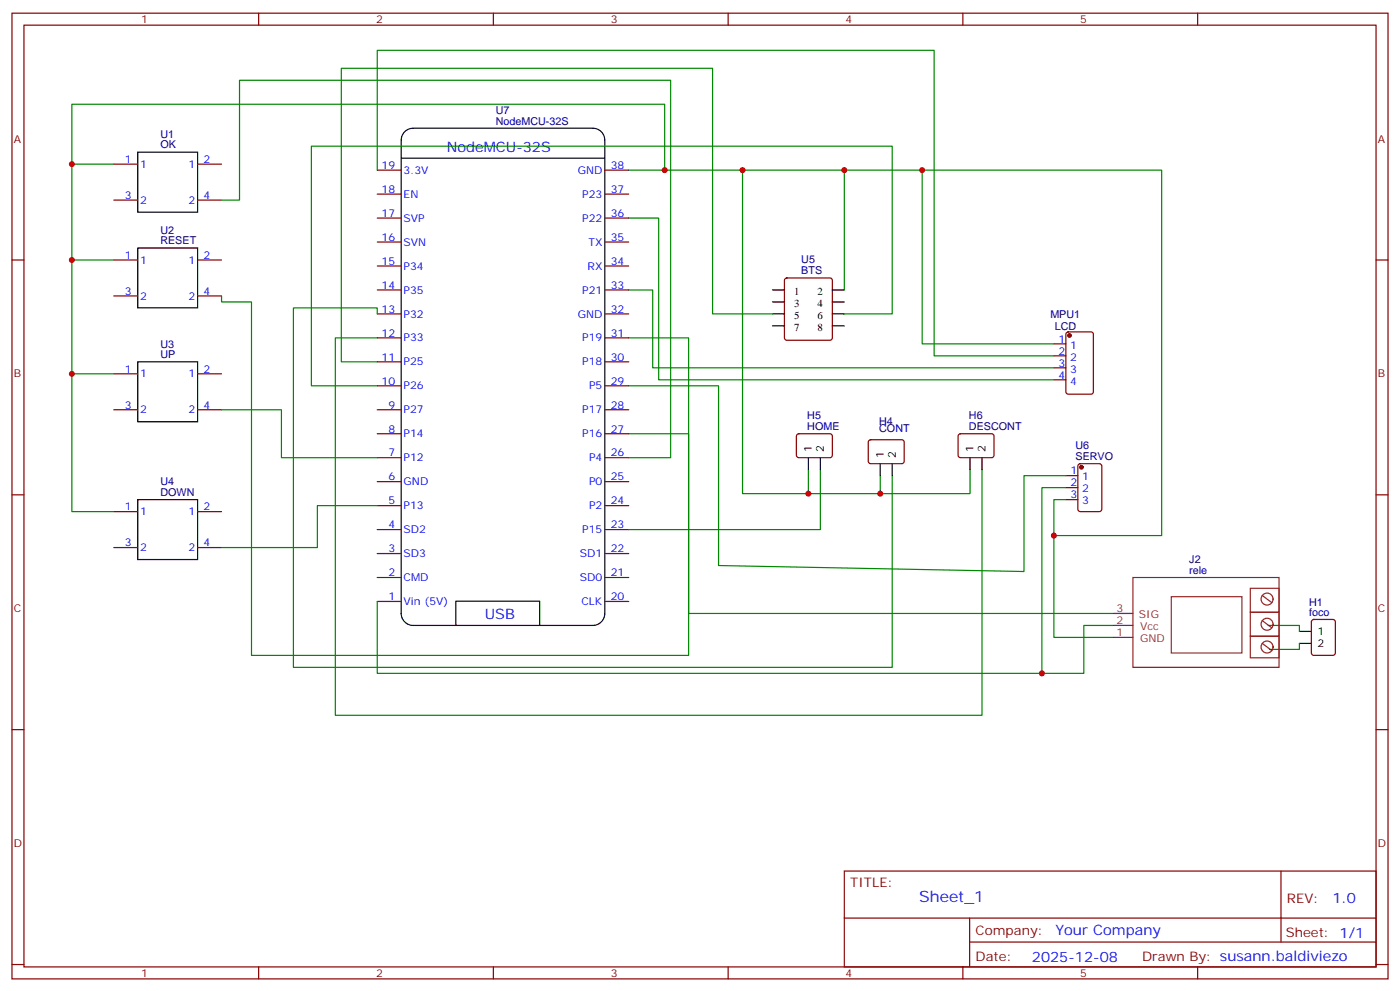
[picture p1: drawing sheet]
<svg xmlns="http://www.w3.org/2000/svg" width="412mm" height="292mm" viewBox="0 0 412 292" stroke-linecap="round" stroke-linejoin="round" font-family="sans-serif">
<g fill="none" stroke="#870000" stroke-width=".35">
<path d="M3.5 3.9h405.4v284.3h-405.4zM7.1 7.4h398.2v277.3h-398.2zM76.2 3.9v3.5M145.3 3.9v3.5M214.5 3.9v3.5M283.6 3.9v3.5M352.8 3.9v3.5M33.5 58.9h7.1M33.5 48.3h7.1M58.2 58.9h7.1M58.2 48.3h7.1M111.1 50.1h7.1"/>
<path d="M111.1 57.1h7.1M178.2 50.1h7M178.2 57.1h7M3.5 76.6h3.6M33.5 76.6h7.1M58.2 76.6h7.1M111.1 78.3h7.1M111.1 64.2h7.1M111.1 71.3h7.1M178.2 78.3h7M178.2 64.2h7M178.2 71.3h7"/>
<path d="M405.3 76.6h3.6M33.5 87.1h7.1M58.2 87.1h7.1M111.1 85.4h7.1M111.1 92.4h7.1M111.1 99.5h7.1M178.2 85.4h7M178.2 92.4h7M178.2 99.5h7M231.3 82.1l.5-.3h12.7l.5 .3 .2 .4v17l-.3 .5-.4 .2h-12.7l-.5-.2-.2-.5v-17zM314.2 97.9l.5-.2h6.7l.6 .5 .1 17.2-.5 .6-6.9 .1-.7-.5v-17.2zM33.5 110.1h7.1"/>
<path d="M58.2 110.1h7.1M111.1 106.5h7.1M111.1 113.6h7.1M178.2 106.5h7M178.2 113.6h7M310.4 101.2h3.6M310.4 104.8h3.6M310.4 108.3h3.6M310.4 111.8h3.6M33.5 120.6h7.1M58.2 120.6h7.1M111.1 120.6h7.1"/>
<path d="M111.1 127.7h7.1M111.1 134.8h7.1M178.2 120.6h7M178.2 127.7h7M178.2 134.8h7M234.8 127.9l.5-.2 9.4 .1 .5 .6-.1 5.9-.6 .5-9.5-.1-.4-.6v-5.7zM256 129.7l.5-.2h9.4l.4 .7v5.9l-.7 .4h-9.4l-.4-.7v-5.6zM282.5 127.9l.4-.2 9.5 .1 .4 .6-.1 5.9-.6 .5-9.4-.1-.5-.6v-5.7zM317.7 136.7l.5-.2h5.6l.7 .5 .1 12.9-.5 .7h-5.9l-.6-.4-.1-13zM3.5 145.7h3.6M33.5 150.6h7.1M58.2 150.6h7.1"/>
<path d="M111.1 141.8h7.1M111.1 148.9h7.1M111.1 155.9h7.1M178.2 141.8h7M178.2 148.9h7M178.2 155.9h7M314 140.1h3.5M314 143.6h3.5M314 147.1h3.5M405.3 145.7h3.6M33.5 161.2h7.1M58.2 161.2h7.1"/>
<path d="M111.1 163h7.1M111.1 170h7.1M111.1 177.1h7.1M178.2 163h7M178.2 170h7M178.2 177.1h7M386.5 182.6l.5-.2h5.6l.7 .4v9.5l-.4 .6-5.9 .1-.7-.5v-9.4zM3.5 214.8h3.6M405.3 214.8h3.6M248.7 256.5h156.6v28.2h-156.6zM377.3 256.5v20.9M248.7 270.3h156.5"/>
<path d="M285.6 277.4h119.6M285.6 270.3v14.1M3.5 284h3.6M76.2 284.7v3.5M145.3 284.7v3.5M214.5 284.7v3.5M283.6 284.7v3.5M352.8 284.7v3.5M405.3 284h3.6"/>
</g>
<g fill="none" stroke="#000" stroke-width=".35">
<path d="M119.2 38.8a3.5 3.5 0 0 1 2.5-1.1h52.9a3.5 3.5 0 0 1 3.6 3.6v139.3a3.5 3.5 0 0 1-3.6 3.5h-52.9a3.5 3.5 0 0 1-3.5-3.5v-139.3a3.5 3.5 0 0 1 1-2.5zM40.6 44.8h17.6v17.6h-17.6zM118.2 46.6h60M40.6 73h17.6v17.7h-17.6zM227.5 85.4h3.6M227.5 88.9h3.6M227.5 92.4h3.6M227.5 96h3.6M245.2 85.4h3.5M245.2 88.9h3.5M245.2 92.4h3.5M245.2 96h3.5"/>
<path d="M40.6 106.5h17.6v17.7h-17.6zM238.1 134.8v3.5M241.7 134.8v3.5M259.3 136.5v3.6M262.8 136.5v3.6M285.8 134.8v3.5M289.3 134.8v3.5M40.6 147.1h17.6v17.6h-17.6zM134.3 184v-7h24.7v7M382.8 189.4h3.5M382.8 185.9h3.5"/>
</g>
<g fill="none" stroke="#008700" stroke-width=".35">
<path d="M21.2 48.3v28.3h12.3M33.5 48.3h-12.3v-17.6h174.6v19.4h-10.6M65.3 58.9h5.3v-35.3h127v111.2h-12.4M111.1 50.1v-35.3h164.1v90h35.2M195.8 50.1h52.9v35.3M218.7 50.1v95.2h19.4M248.7 50.1h22.9v51.1h38.8M271.6 50.1h70.6v107.6h-31.8v-10.6h3.6M21.2 76.6v33.5h12.3M185.2 64.2h8.8v47.6h116.4M65.3 87.1v1.8h8.8v104.1h128.7v-65.3h-17.6M111.1 92.4v-1.7h-24.7v105.8h176.4v-56.4"/>
<path d="M111.1 99.5h-12.3v111.1h190.5v-72.3M185.2 85.4h7.1v22.9h118.1M185.2 99.5h17.6v81.1h125.3M227.5 92.4h-17.6v-72.3h-109.4v86.4h10.6M248.7 92.4h14.1v-49.4h-171.1v70.6h19.4M21.2 110.1v40.5h12.3M185.2 113.6h26.5v52.9l89.9 1.8v-28.2h12.4M65.3 120.6h17.6v14.2h28.2M238.1 138.3v7h21.2v-5.2M241.7 138.3v17.6h-56.5M285.8 138.3v7h-26.5M111.1 148.9h-17.6v12.3h-28.2"/>
<path d="M310.4 157.7v30h17.7M314 143.6h-7.1v54.7h-195.8v-21.2M328.1 184.1h-8.8v14.2h-12.4M373.6 184.1h9.2v1.8M382.8 189.4v1.8h-8.9"/>
</g>
<g fill="#870000" stroke="#870000" stroke-width=".35">
<circle cx="315" cy="98.8" r=".53"/>
<circle cx="318.6" cy="137.6" r=".53"/>
</g>
<path d="M333.7 170h43.1v26.5h-43.1zM345 175.7h20.8v16.6h-20.8z" fill="none" stroke="#822e2e" stroke-width=".35"/>
<g fill="none" stroke="#8c2424" stroke-width=".35">
<path d="M368.3 173.2h8.5v7.1h-8.5zM371.8 175.3l2.8 2.1M328.1 180.6h5.6M328.1 184.1h5.6M328.1 187.7h5.6M368.3 180.3h8.5v7h-8.5zM368.3 187.3h8.5v6.4h-8.5zM371.8 182.7l2.8 2.2M371.8 189.4l2.8 2.2"/>
<circle cx="373.2" cy="176.4" r="1.76"/>
<circle cx="373.2" cy="190.5" r="1.76"/>
<circle cx="373.2" cy="183.8" r="1.76"/>
</g>
<g fill="#c00">
<circle cx="21.2" cy="48.3" r=".88"/>
<circle cx="21.2" cy="76.6" r=".88"/>
<circle cx="21.2" cy="110.1" r=".88"/>
<circle cx="195.8" cy="50.1" r=".88"/>
<circle cx="259.3" cy="145.3" r=".88"/>
<circle cx="218.7" cy="50.1" r=".88"/>
<circle cx="238.1" cy="145.3" r=".88"/>
<circle cx="248.7" cy="50.1" r=".88"/>
<circle cx="271.6" cy="50.1" r=".88"/>
<circle cx="310.4" cy="157.7" r=".88"/>
<circle cx="306.9" cy="198.3" r=".88"/>
</g>
<text font-size="4.6" fill="#00f" x="270.8" y="265.5">Sheet_1</text>
<g font-size="4.2" fill="#00f">
<text x="131.6" y="44.9">NodeMCU-32S</text>
<text x="142.8" y="182.4">USB</text>
<text x="392.5" y="265.7">1.0</text>
<text x="310.9" y="275.3">Your Company</text>
<text x="304" y="283.1">2025-12-08</text>
</g>
<g font-size="3.9" fill="#800">
<text x="250.5" y="261.1">TITLE:</text>
<text x="379.1" y="265.7">REV:</text>
<text x="287.4" y="275.3">Company:</text>
<text x="378.7" y="275.9">Sheet: 1/1</text>
<text x="287.4" y="282.9">Date:</text>
<text x="336.4" y="283">Drawn By: susann.baldiviezo</text>
</g>
<g font-size="3.2" fill="#800">
<text x="41.6" y="6.9">1</text>
<text x="110.8" y="6.9">2</text>
<text x="179.9" y="6.9">3</text>
<text x="249.1" y="6.9">4</text>
<text x="318.2" y="6.9">5</text>
<text x="4.1" y="42">A</text>
<text x="405.9" y="42">A</text>
<text x="4.1" y="111.1">B</text>
<text x="405.9" y="111.1">B</text>
<text x="4.1" y="180.3">C</text>
<text x="405.9" y="180.3">C</text>
<text x="4.1" y="249.4">D</text>
<text x="405.9" y="249.4">D</text>
<text x="41.6" y="287.7">1</text>
<text x="110.8" y="287.7">2</text>
<text x="179.9" y="287.7">3</text>
<text x="249.1" y="287.7">4</text>
<text x="318.2" y="287.7">5</text>
</g>
<g font-size="3.2" fill="#000080">
<text x="146" y="33.6">U7</text>
<text x="47.2" y="40.6">U1</text>
<text x="146" y="36.7">NodeMCU-32S</text>
<text x="47.2" y="43.7">OK</text>
<text x="47.2" y="71.9">RESET</text>
<text x="47.2" y="68.8">U2</text>
<text x="236" y="77.6">U5</text>
<text x="236" y="80.8">BTS</text>
<text x="309.4" y="93.6">MPU1</text>
<text x="310.7" y="97.1">LCD</text>
<text x="47.2" y="105.4">UP</text>
<text x="47.2" y="102.3">U3</text>
<text x="237.8" y="123.4">H5</text>
<text x="259" y="125.2">H4</text>
<text x="285.4" y="123.4">H6</text>
<text x="237.8" y="126.6">HOME</text>
<text x="259" y="127.1">CONT</text>
<text x="285.4" y="126.6">DESCONT</text>
<text x="316.8" y="135.3">SERVO</text>
<text x="316.8" y="132.1">U6</text>
<text x="47.2" y="142.9">U4</text>
<text x="47.2" y="146">DOWN</text>
<text x="350.3" y="165.8">J2</text>
<text x="350.3" y="169">rele</text>
<text x="385.6" y="178.3">H1</text>
<text x="385.6" y="181.3">foco</text>
</g>
<g font-size="3.2" fill="#00f">
<text x="36.8" y="48">1</text>
<text x="60" y="48">2</text>
<text x="41.3" y="49.4">1</text>
<text x="55.5" y="49.4">1</text>
<text x="112.4" y="49.7">19</text>
<text x="118.9" y="51.2">3.3V</text>
<text x="170.2" y="51.2">GND</text>
<text x="179.9" y="49.7">38</text>
<text x="36.8" y="58.6">3</text>
<text x="41.3" y="60">2</text>
<text x="55.5" y="60">2</text>
<text x="60" y="58.6">4</text>
<text x="112.4" y="56.8">18</text>
<text x="118.9" y="58.2">EN</text>
<text x="171.5" y="58.2">P23</text>
<text x="179.9" y="56.8">37</text>
<text x="112.4" y="63.9">17</text>
<text x="118.9" y="65.3">SVP</text>
<text x="171.5" y="65.3">P22</text>
<text x="179.9" y="63.9">36</text>
<text x="112.4" y="70.9">16</text>
<text x="179.9" y="70.9">35</text>
<text x="36.8" y="76.2">1</text>
<text x="41.3" y="77.6">1</text>
<text x="55.5" y="77.6">1</text>
<text x="60" y="76.2">2</text>
<text x="112.4" y="78">15</text>
<text x="118.9" y="72.3">SVN</text>
<text x="173.3" y="72.3">TX</text>
<text x="179.9" y="78">34</text>
<text x="118.9" y="79.4">P34</text>
<text x="173.1" y="79.4">RX</text>
<text x="36.8" y="86.8">3</text>
<text x="41.3" y="88.2">2</text>
<text x="55.5" y="88.2">2</text>
<text x="60" y="86.8">4</text>
<text x="112.4" y="85">14</text>
<text x="118.9" y="86.4">P35</text>
<text x="171.5" y="86.4">P21</text>
<text x="179.9" y="85">33</text>
<text x="112.4" y="92.1">13</text>
<text x="118.9" y="93.5">P32</text>
<text x="170.2" y="93.5">GND</text>
<text x="179.9" y="92.1">32</text>
<text x="112.4" y="99.1">12</text>
<text x="118.9" y="100.5">P33</text>
<text x="171.5" y="100.5">P19</text>
<text x="179.9" y="99.1">31</text>
<text x="311.8" y="100.9">1</text>
<text x="112.4" y="106.2">11</text>
<text x="118.9" y="107.6">P25</text>
<text x="171.5" y="107.6">P18</text>
<text x="179.9" y="106.2">30</text>
<text x="311.8" y="104.4">2</text>
<text x="311.8" y="107.9">3</text>
<text x="315.3" y="102.7">1</text>
<text x="315.3" y="106.2">2</text>
<text x="36.8" y="109.7">1</text>
<text x="41.3" y="111.1">1</text>
<text x="55.5" y="111.1">1</text>
<text x="60" y="109.7">2</text>
<text x="112.4" y="113.2">10</text>
<text x="179.9" y="113.2">29</text>
<text x="311.8" y="111.5">4</text>
<text x="315.3" y="109.7">3</text>
<text x="315.3" y="113.2">4</text>
<text x="118.9" y="114.7">P26</text>
<text x="173.5" y="114.7">P5</text>
<text x="36.8" y="120.3">3</text>
<text x="41.3" y="121.7">2</text>
<text x="55.5" y="121.7">2</text>
<text x="60" y="120.3">4</text>
<text x="114.4" y="120.3">9</text>
<text x="118.9" y="121.7">P27</text>
<text x="171.5" y="121.7">P17</text>
<text x="179.9" y="120.3">28</text>
<text x="114.4" y="127.4">8</text>
<text x="118.9" y="128.8">P14</text>
<text x="171.5" y="128.8">P16</text>
<text x="179.9" y="127.4">27</text>
<text x="114.4" y="134.4">7</text>
<text x="118.9" y="135.8">P12</text>
<text x="173.5" y="135.8">P4</text>
<text x="179.9" y="134.4">26</text>
<text x="114.4" y="141.5">6</text>
<text x="118.9" y="142.9">GND</text>
<text x="173.5" y="142.9">P0</text>
<text x="179.9" y="141.5">25</text>
<text x="315.3" y="139.7">1</text>
<text x="315.3" y="143.2">2</text>
<text x="318.8" y="141.5">1</text>
<text x="114.4" y="148.5">5</text>
<text x="118.9" y="149.9">P13</text>
<text x="173.5" y="149.9">P2</text>
<text x="179.9" y="148.5">24</text>
<text x="315.3" y="146.8">3</text>
<text x="318.8" y="145">2</text>
<text x="318.8" y="148.5">3</text>
<text x="36.8" y="150.3">1</text>
<text x="41.3" y="151.7">1</text>
<text x="55.5" y="151.7">1</text>
<text x="60" y="150.3">2</text>
<text x="114.4" y="155.6">4</text>
<text x="179.9" y="155.6">23</text>
<text x="36.8" y="160.9">3</text>
<text x="60" y="160.9">4</text>
<text x="118.9" y="157">SD2</text>
<text x="171.5" y="157">P15</text>
<text x="41.3" y="162.3">2</text>
<text x="55.5" y="162.3">2</text>
<text x="114.4" y="162.6">3</text>
<text x="118.9" y="164">SD3</text>
<text x="170.8" y="164">SD1</text>
<text x="179.9" y="162.6">22</text>
<text x="114.4" y="169.7">2</text>
<text x="118.9" y="171.1">CMD</text>
<text x="170.8" y="171.1">SD0</text>
<text x="179.9" y="169.7">21</text>
<text x="114.4" y="176.7">1</text>
<text x="118.9" y="178.2">Vin (5V)</text>
<text x="171.3" y="178.2">CLK</text>
<text x="179.9" y="176.7">20</text>
</g>
<g font-size="3.2">
<text x="233.9" y="87">1</text>
<text x="240.8" y="87">2</text>
<text x="233.9" y="90.5">3</text>
<text x="233.9" y="94">5</text>
<text x="240.8" y="90.5">4</text>
<text x="240.8" y="94">6</text>
<text x="233.9" y="97.5">7</text>
<text x="240.8" y="97.5">8</text>
<text x="239.2" y="133" transform="rotate(-90 239.2 133)">1</text>
<text x="242.7" y="133" transform="rotate(-90 242.7 133)">2</text>
<text x="260.3" y="134.8" transform="rotate(-90 260.3 134.8)">1</text>
<text x="263.9" y="134.8" transform="rotate(-90 263.9 134.8)">2</text>
<text x="286.8" y="133" transform="rotate(-90 286.8 133)">1</text>
<text x="290.3" y="133" transform="rotate(-90 290.3 133)">2</text>
<text x="388.1" y="190.5">2</text>
<text x="388.1" y="187">1</text>
</g>
<g font-size="3.2" fill="#8d2323">
<text x="328.9" y="180.1">3</text>
<text x="335.5" y="181.9">SIG</text>
</g>
<g font-size="3.2" fill="#832d2d">
<text x="328.9" y="183.6">2</text>
<text x="335.9" y="185.4">Vcc</text>
<text x="328.9" y="187.2">1</text>
<text x="335.9" y="188.9">GND</text>
</g>
</svg>
